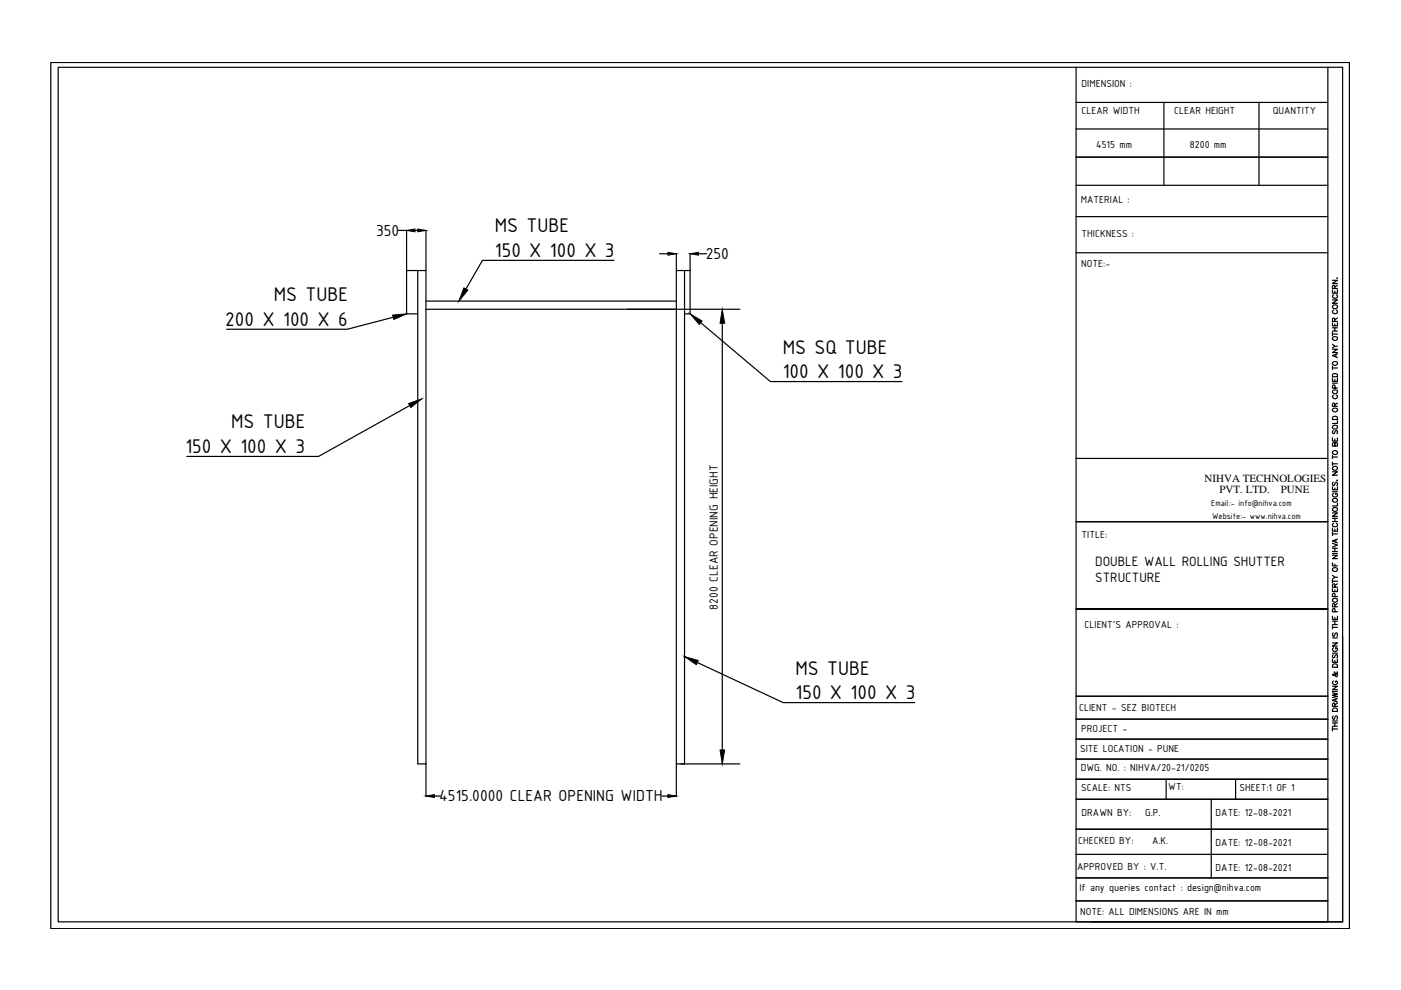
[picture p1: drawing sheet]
<svg xmlns="http://www.w3.org/2000/svg" width="297mm" height="210mm" viewBox="0 0 297 210" stroke-linecap="round" stroke-linejoin="round" font-family="sans-serif">
<!-- layer: 0 -->
<g fill="none" stroke="#000" stroke-width=".25">
<path d="M10.8 13.3h275.3v183.6h-275.3zM12.3 14.3h272.4v181.2h-272.4zM228.1 14.3v181.2h53.4v-181.2M228.1 21.7h53.4M228.1 33.3h53.4M228.1 27.3h53.4M228.1 39.3h53.4M246.8 21.7v17.6M266.9 21.7v17.6M84.4 48.9h1.8v17.6h2.4M86.2 57.4h2.4M88 48.9h.6"/>
<path d="M88.6 57.4h1.7v104.6h-1.7zM90.3 48.9v8.5M139.8 53.8h1.8M143.4 57.4h1.7v104.6h-1.7zM143.4 53.8v3.6M145.1 57.4h1.2M146.3 53.8v12.7h-1.2M148.1 53.8h1.7M228.1 45.9h53.4M228.1 53.6h53.4M282.5 59.4h1.1l-1.1 .7h1.1M283.5 59h.1"/>
<path d="M90.3 65.6h53.1M90.3 63.8h53.1M282.5 74h1.1l-1.1 .8h1.1M282.5 68.5v.6h1.1v-.6M282.5 63.6h1.1l-1.1 .7h1.1M282.5 61.5v.6h1.1v-.6M282.5 70.4v.8M282.5 77.6v.8M282.5 78h1.1M282.5 73l.5 .4M282.5 70.8h1.1M282.5 70.2h1.1"/>
<path d="M282.5 69.5h1.1M282.7 79.3h.7l.2 .6h-1.1zM282.7 76.8a.52 .52 0 0 1 .6-.1 .52 .52 0 0 1 .2 .6 .49 .49 0 0 1-.7 .1 .49 .49 0 0 1-.1-.6zM282.8 65.7a.39 .39 0 0 0-.3 .5 .39 .39 0 0 0 .4 .3 .45 .45 0 0 0 .6-.1 .45 .45 0 0 0-.1-.6l-.1-.1M282.8 62.5a.39 .39 0 0 0-.3 .4 .39 .39 0 0 0 .4 .3 .45 .45 0 0 0 .6-.1 .45 .45 0 0 0-.1-.6h-.1M283 68.2v-.7l-.3-.1-.2 .3v.5h1.1M283 61.2v-.6l-.4-.1-.1 .7h1.1M283 61.7v.4M283 68.7v.4M283 69.5v.7M283.2 75.1v.5M283.6 75l-1.1 .4 1.1 .4"/>
<path d="M283.6 73.4h-.6l-.5 .4M283.6 67.4l-.6 .4M283.6 60.5l-.6 .3M228.1 97.2h53.4M282.5 92.8v.7h1.1v-.7M282.5 80.2v.7h1.1v-.7M282.5 96.6v.6M282.5 98v.7M282.5 98.3h1.1M282.5 96.9h1.1M282.5 81.2h1.1M282.6 88.4a.56 .56 0 0 1 .7-.1 .56 .56 0 0 1 .3 .6h-1.1z"/>
<path d="M282.6 86.7a.49 .49 0 0 1 .7-.2 .49 .49 0 0 1 .1 .7 .51 .51 0 0 1-.6 .1 .51 .51 0 0 1-.2-.6zM282.6 82.8a.49 .49 0 0 1 .7-.1 .49 .49 0 0 1 .1 .7 .51 .51 0 0 1-.6 0 .51 .51 0 0 1-.2-.6zM282.7 91.3l-.2 .2 .2 .4h.2l.3-.6h.2l.2 .2-.2 .4M282.8 83.8a.39 .39 0 0 0-.3 .4 .39 .39 0 0 0 .4 .3 .45 .45 0 0 0 .6-.1 .45 .45 0 0 0-.1-.6h-.1M283 94.1l.2-.2h.3l.1 .2v.5h-1.1l.1-.7h.4v.7M283 86.1v-.5l-.4-.1-.1 .6h1.1M283 80.4v.5M283 93.1v.4M283.1 82.3l-.1-.6h-.4l-.1 .6h1.1M283.6 89.2v.6h-1.1M283.6 85.5l-.6 .3M228.1 110.6h53.4"/>
<path d="M282.5 119.3v.7h1.1M282.5 117.7h1.1l-1.1 .7h1.1M282.5 115.2l1.1 .4-1.1 .4M282.5 111.9v.7h1.1v-.7M282.5 108.8h1.1l-1.1 .7h1.1M282.5 103.2v.6h1.1v-.6M282.5 100h1.1l-1.1 .8h1.1M282.5 112.9v.6M282.5 117.3h1.1M282.5 116.9h1.1M282.5 116.2h1.1M282.5 113.2h1.1"/>
<path d="M282.5 110.6h1.1M282.5 109.9h1.1M282.5 104.3h1.1M282.7 102.2l-.2 .3 .2 .5 .2-.1 .4-.7h.1l.2 .3-.2 .5M282.8 110.9a.39 .39 0 0 0-.3 .5 .39 .39 0 0 0 .4 .3h.3a.39 .39 0 0 0 .4-.4 .39 .39 0 0 0-.3-.4M282.8 104.6a.39 .39 0 0 0-.3 .5 .39 .39 0 0 0 .4 .3 .45 .45 0 0 0 .6-.2 .45 .45 0 0 0-.1-.6h-.2v.3M283 103.5v.3M283 109.9v.7M283 112.2v.4M283 116.2v.7M283 119.6v.4M283.2 114.4v.5"/>
<path d="M283.5 101.8v.1zM283.6 114.3l-1.1 .4 1.1 .4M283.6 106.7v.6h-1.1M281.5 129.1h-53.4h53.4M282.5 139.7v.7h1.1v-.7M282.5 136.3h1.1l-1.1 .7h1.1M282.5 130.6v.7h1.1v-.7M282.5 124.8v.6h1.1v-.6M282.5 122.9v.7M282.5 132.7v.7M282.5 138.5h1.1M282.5 135.3h1.1"/>
<path d="M282.5 133h1.1M282.5 132.4h1.1M282.5 131.7h1.1M282.5 123.2h1.1M282.5 122l.5 .4M282.7 138.8l-.2 .3 .2 .4 .2-.1 .3-.5 .2-.1 .2 .3-.2 .4M282.7 134.2l-.2 .3 .2 .4h.2l.4-.7h.1l.2 .3-.2 .4M282.7 127a.52 .52 0 0 1 .6-.1 .52 .52 0 0 1 .2 .6 .49 .49 0 0 1-.7 .1 .49 .49 0 0 1-.1-.6zM282.8 137.3a.39 .39 0 0 0-.3 .5 .39 .39 0 0 0 .4 .3h.3a.38 .38 0 0 0 .4-.4 .38 .38 0 0 0-.4-.4v.3M283 128.7v-.6l-.4-.1-.1 .7h1.1M283 124.5v-.6l-.3-.1-.2 .2v.5h1.1M283 125.1v.3"/>
<path d="M283 130.9v.4M283 131.7v.7M283 140v.4M283.1 129.7l-.1-.6h-.4l-.1 .6h1.1M283.1 126.5l-.1-.6h-.4l-.1 .6h1.1M283.6 122.4h-.6l-.5 .4M283.6 128l-.6 .3M283.6 123.8l-.6 .3M284.7 135v60.5h-53.4M228.1 147.6h53.4M228.1 152.5h53.4M228.1 156.7h53.4"/>
<path d="M282.5 146.9l1.1 .3-1.1 .2 1.1 .3-1.1 .2M282.5 145.5h1.1l-1.1 .7h1.1M282.5 154.6h1.1M282.5 154.2v.7M282.5 154h1.1M282.5 153.3h1.1M282.5 152.9h1.1M282.5 146.6h1.1M282.6 150.3a.55 .55 0 0 1 .5-.2 .55 .55 0 0 1 .5 .4v.3h-1.1zM282.7 151.8l-.2 .3 .2 .4h.2l.3-.7h.2l.2 .3-.2 .4M282.7 140.9l.2-.1 .5 .1 .2 .6h-1.1zM282.8 144.4a.39 .39 0 0 0-.3 .5 .39 .39 0 0 0 .4 .3 .45 .45 0 0 0 .6-.2 .45 .45 0 0 0-.1-.6h-.2v.3"/>
<path d="M283 142.5h-.1a.66 .66 0 0 1 .6 .9h-.3l-.3-.4h-.4l.2 .2h.2l.6-.5v-.2M283 149.8v-.6l-.3-.1-.2 .2v.5h1.1M283 153.3v.7M283.2 148.2v.5M283.6 148.1l-1.1 .4 1.1 .4M283.6 149.1l-.6 .3M90.3 162v6.8M92.1 168.8h1.3M140.3 168.8h1.3M143.4 162v6.8M228.1 161h53.4M228.1 169.5h53.4"/>
<path d="M228.1 175.8h53.4M247.2 165.2v4.3M256.8 169.5v16.6M262 165.2v4.3M281.5 165.2h-53.4h53.4M228.1 186.1h53.4M228.1 191h53.4M228.1 181.1h53.4"/>
<circle cx="283" cy="71.8" r=".49"/>
<circle cx="283" cy="65" r=".49"/>
<circle cx="283" cy="95.9" r=".49"/>
<circle cx="283" cy="99.3" r=".49"/>
<circle cx="283" cy="90.6" r=".49"/>
<circle cx="283" cy="108" r=".49"/>
<circle cx="283" cy="106.1" r=".49"/>
<circle cx="283" cy="120.8" r=".49"/>
</g>
<!-- layer: AM_5_LI -->
<path d="M83.2 66.8l3-.3-2.7 1.2zM98.4 61l.8 .5-1.9 2.3zM146.3 66.5l2.6 1.6-.6 .7zM86.6 85.6l2.8-1-2.3 1.8zM145.2 139.2l2.9 .8-.5 .9z" fill="#000" stroke="#000" stroke-width=".21"/>
<path d="M130.2 55.2h-27.9l-3.5 6.1M83.4 67.3l-9.8 2.5h-25.5M148.6 68.4l14.7 12.5h27.9M86.9 86l-19.4 10.8h-27.9M147.8 140.5l18.2 8.5h27.9" fill="none" stroke="#000" stroke-width=".25"/>
<!-- layer: AM_5_BAP -->
<path d="M132.9 65.6h24M153.1 68.5v90.5M144.3 162h12.6" fill="none" stroke="#000" stroke-width=".25"/>
<path d="M153.1 65.6l.5 2.9h-.9zM152.7 159h.9l-.5 3z" fill="#000" stroke="#000" stroke-width=".21"/>
<!-- layer: 0 -->
<path d="M86.2 48.9l1.8-.3v.5zM88.6 48.6l1.7 .3-1.7 .2zM141.6 53.5l1.8 .3-1.8 .3zM146.3 53.8l1.8-.3v.6zM90.3 168.8l1.8-.3v.6zM141.6 168.5l1.8 .3-1.8 .3z" fill="#000" stroke="#000" stroke-width=".21"/>
<g font-size="4.5">
<text x="104.9" y="49.3">MS TUBE</text>
<text x="104.9" y="54.5">150 X 100 X 3</text>
<text x="58.1" y="63.9">MS TUBE</text>
<text x="47.8" y="69.1">200 X 100 X 6</text>
<text x="166" y="75">MS SQ TUBE</text>
<text x="166" y="80.2">100 X 100 X 3</text>
<text x="49" y="90.8">MS TUBE</text>
<text x="39.3" y="96.1">150 X 100 X 3</text>
<text x="168.7" y="143">MS TUBE</text>
<text x="168.7" y="148.3">150 X 100 X 3</text>
</g>
<g font-size="3.6">
<text x="79.7" y="50">350</text>
<text x="149.6" y="55">250</text>
<text x="93.1" y="169.9">4515.0000 CLEAR OPENING WIDTH</text>
</g>
<g font-size="3.1">
<text x="232.2" y="120.1">DOUBLE WALL ROLLING SHUTTER</text>
<text x="232.2" y="123.4">STRUCTURE</text>
</g>
<text font-size="2.7" x="152.2" y="129.3" transform="rotate(-90 152.2 129.3)">8200 CLEAR OPENING HEIGHT</text>
<g font-size="2.3">
<text x="229.3" y="18.5">DIMENSION :</text>
<text x="229.3" y="24.3">CLEAR WIDTH</text>
<text x="249" y="24.3">CLEAR HEIGHT</text>
<text x="269.9" y="24.3">QUANTITY</text>
<text x="232.4" y="31.4">4515 mm</text>
<text x="252.3" y="31.4">8200 mm</text>
<text x="229.2" y="43.1">MATERIAL :</text>
<text x="229.3" y="50.2">THICKNESS :</text>
<text x="229.2" y="56.6">NOTE:-</text>
<text x="255.4" y="102.2">NIHVA TECHNOLOGIES</text>
<text x="258.6" y="104.6">PVT. LTD.</text>
<text x="271.6" y="104.6">PUNE</text>
<text x="229.3" y="114.1">TITLE:</text>
<text x="230" y="133.2">CLIENT'S APPROVAL :</text>
<text x="228.8" y="150.7">CLIENT - SEZ BIOTECH</text>
<text x="229.2" y="155.2">PROJECT -</text>
<text x="229" y="159.4">SITE LOCATION - PUNE</text>
<text x="229.1" y="163.5">DWG. NO. : NIHVA/20-21/0205</text>
<text x="229.2" y="167.7">SCALE: NTS</text>
<text x="247.7" y="167.6">WT:</text>
<text x="262.8" y="167.7">SHEET:1 OF 1</text>
<text x="229.3" y="173">DRAWN BY:</text>
<text x="242.8" y="173">G.P.</text>
<text x="257.7" y="173">DATE: 12-08-2021</text>
<text x="228.6" y="178.9">CHECKED BY:</text>
<text x="244.3" y="178.9">A.K.</text>
<text x="257.7" y="179.4">DATE: 12-08-2021</text>
<text x="228.4" y="184.5">APPROVED BY : V.T.</text>
<text x="257.7" y="184.7">DATE: 12-08-2021</text>
<text x="228.9" y="189">If any queries contact : design@nihva.com</text>
<text x="229" y="194">NOTE: ALL DIMENSIONS ARE IN mm</text>
</g>
<g font-size="1.9">
<text x="256.8" y="107.4">Email:- info@nihva.com</text>
<text x="257" y="109.9">Website:- www.nihva.com</text>
</g>
</svg>
